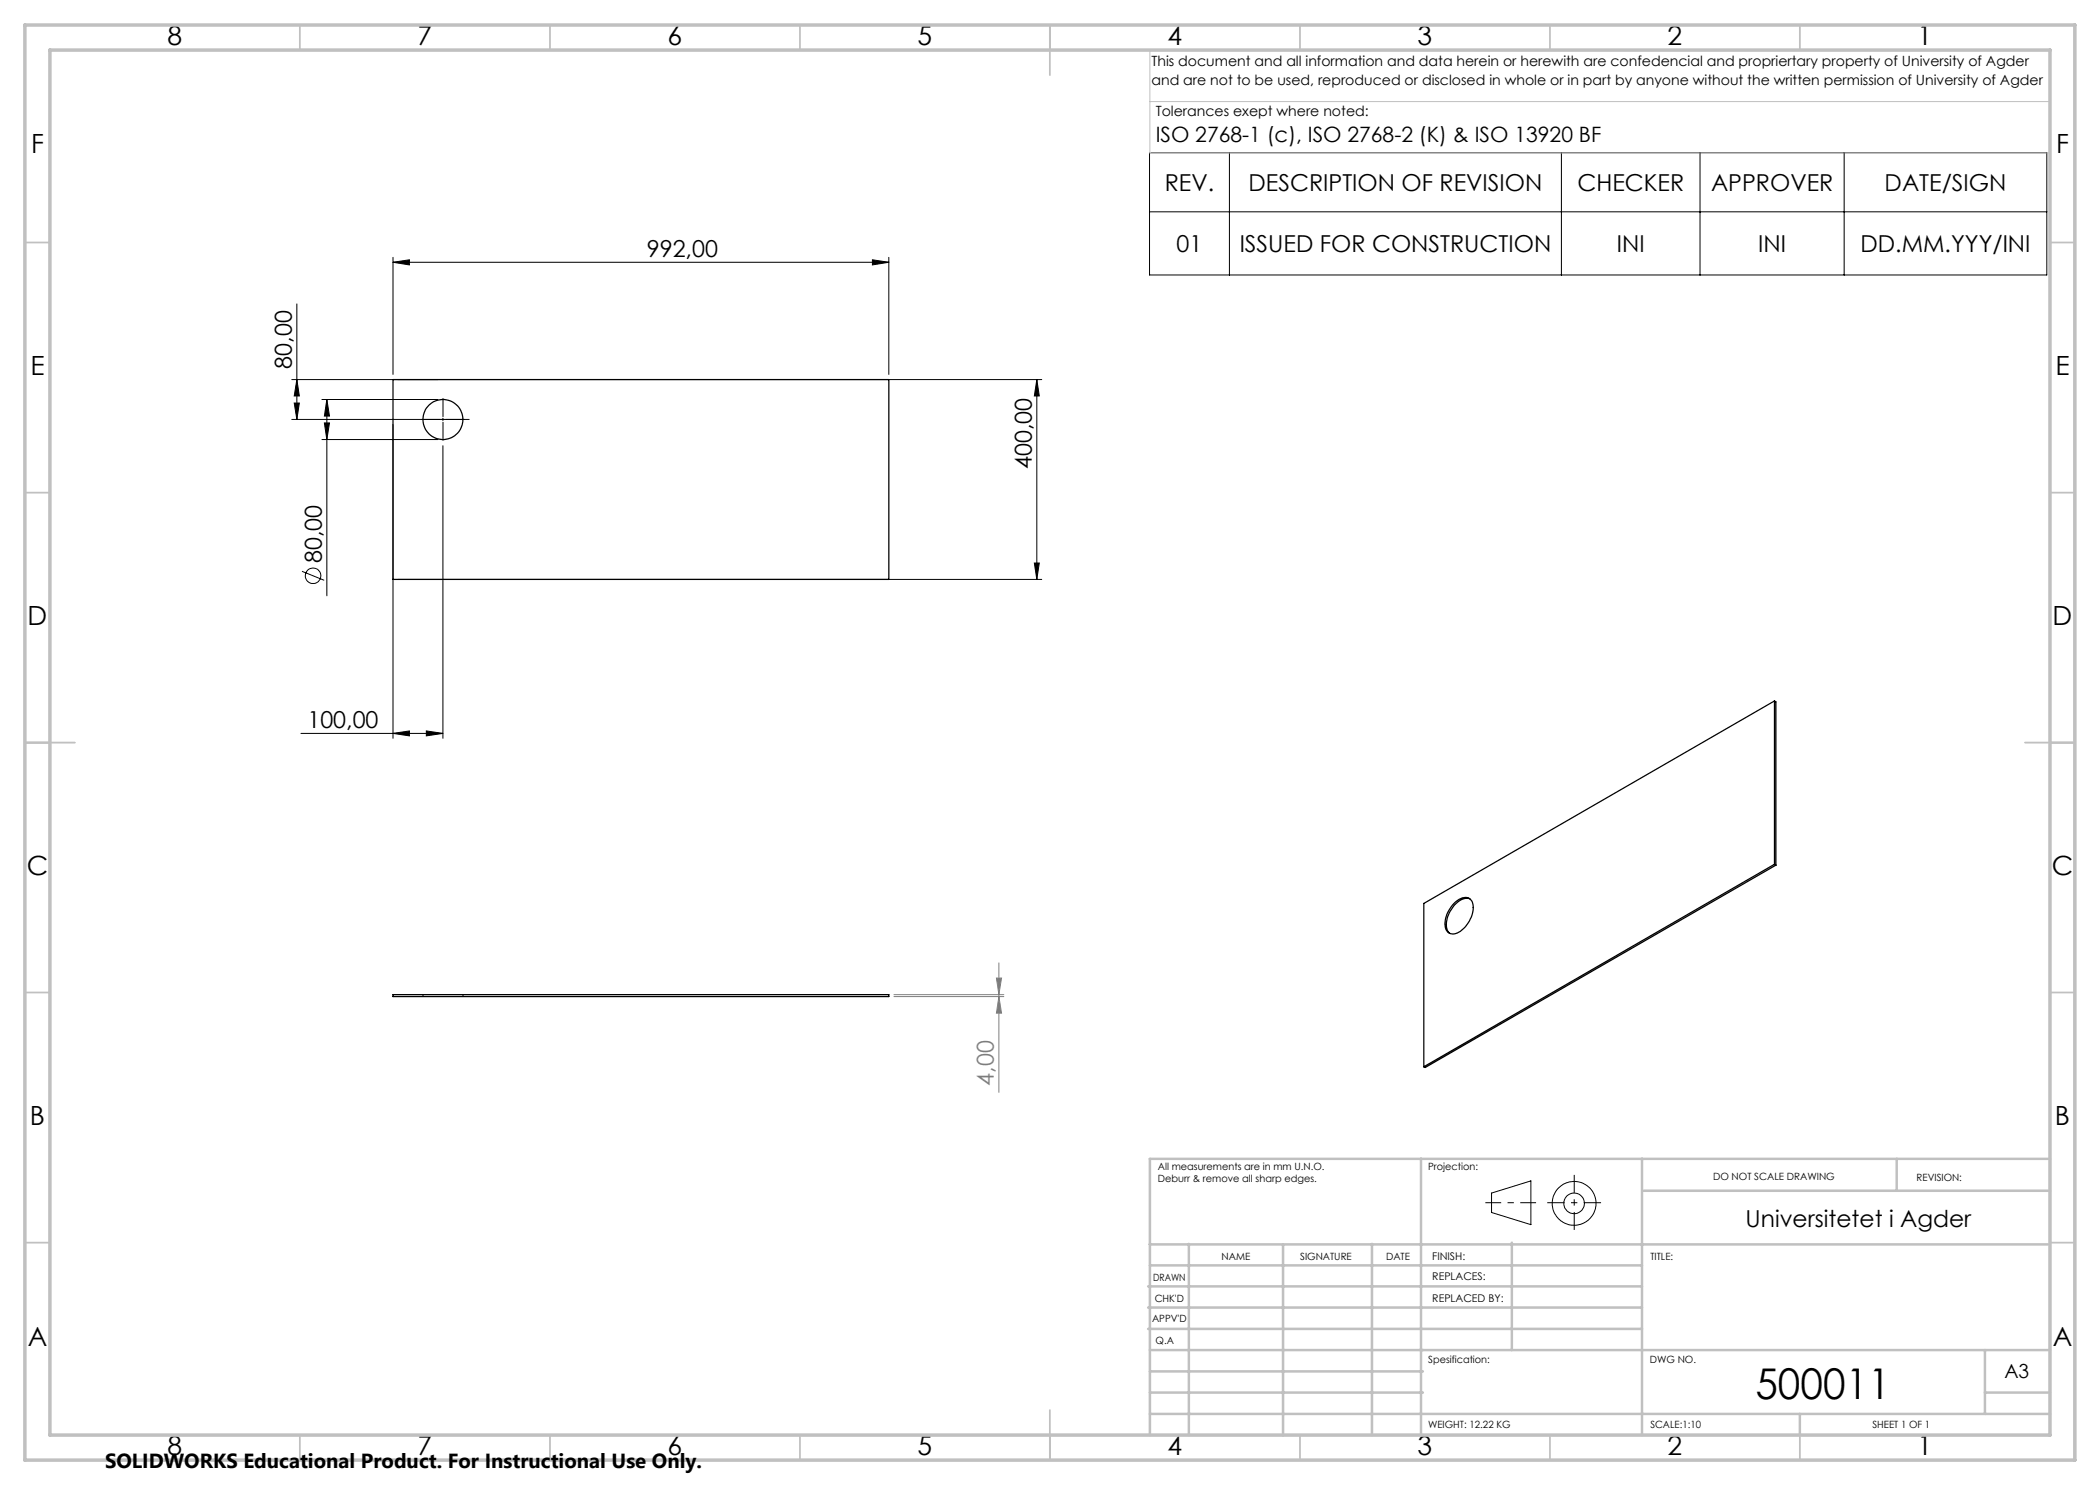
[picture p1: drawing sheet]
<svg xmlns="http://www.w3.org/2000/svg" width="420mm" height="297mm" viewBox="0 0 420 297" stroke-linecap="round" stroke-linejoin="round" font-family="sans-serif">
<g fill="none" stroke="#000" stroke-width=".25">
<path d="M78.6 75.9h99.2v40h-99.2zM354.9 140.2l.3 .2v32.6M354.9 140.2v32.7M354.9 140.2l-70.1 40.5v32.7M294 179.8a3.3 3.3 0 0 0-3.6 1.8 4.4 4.4 0 0 0-.7 4.8l.2 .3M354.9 172.9l.3 .1M354.9 172.9l-70.1 40.5M355.2 173l-70.2 40.5-.2-.1M78.6 198.9h99.2v.4h-99.2zM291 180.5a2.34 2.34 0 0 1 3-.7 3.3 3.3 0 0 1 .2 3.7 4.9 4.9 0 0 1-3.7 3.3 1.78 1.78 0 0 1-1.5-2.2 6.2 6.2 0 0 1 2-4.1z"/>
<circle cx="88.6" cy="83.9" r="4"/>
</g>
<path d="M84.6 198.9v.4M92.6 199.3v-.4" fill="none" stroke="#000" stroke-width=".2" stroke-dasharray="1.3 .6" stroke-linecap="butt"/>
<g fill="none" stroke="#000" stroke-width=".2">
<path d="M229.9 30.5h179.5v24.5h-179.5zM245.9 30.5v24.5M312.3 30.5v24.5M340 30.5v24.5M368.8 30.5v24.5M78.6 52.5l3.3-.5v1zM78.6 51.5v23.4M78.6 52.5h99.2M174.5 52l3.3 .5-3.3 .5zM177.8 51.5v23.4M229.9 42.4h179.5M59.4 75.9l.5 3.3h-1.1z"/>
<path d="M59.4 60.8v23.1M64.4 79.9h23.2M65.4 79.9l.5 3.3h-1zM65.4 79.9v39.3M207.4 75.9l.5 3.3h-1zM207.4 75.9v40M208.4 75.9h-150.1M58.3 83.9h35.5M58.8 80.6h1.1l-.5 3.3zM64.4 87.9h23.2M64.9 84.6h1l-.5 3.3zM78.6 84.9v62.8"/>
<path d="M88.6 89.1v58.6M88.6 83.6v.5M60.4 114.3l4.4 1.8M79.6 115.9h128.8M206.9 112.6h1l-.5 3.3zM60.2 146.7h28.4M78.6 146.7l3.3-.5v1zM85.3 146.2l3.3 .5-3.3 .5zM298.3 238.6l7.9-2.4v8.7l-7.9-2.4z"/>
<circle cx="62.6" cy="115.1" r="1.55"/>
<circle cx="314.8" cy="240.7" r="2.07"/>
<circle cx="314.8" cy="240.7" r="4.4"/>
</g>
<path d="M178.8 199.3h22M178.8 198.9h22M199.3 195.6h1l-.5 3.3zM199.8 199.3l.5 3.3h-1zM199.8 192.6v25.9" fill="none" stroke="#808080" stroke-width=".2"/>
<path d="M88.1 83.9h-3.8M88.6 83.4v-3.8M88.6 84.4v3.7M89.1 83.9h3.7" fill="none" stroke="#000" stroke-width=".2" stroke-dasharray="15.2 1.3 1.3 1.3" stroke-linecap="butt"/>
<path d="M297.1 240.5h10.1" fill="none" stroke="#000" stroke-width=".2" stroke-dasharray="15.2 1.3 1.3 1.3" stroke-dashoffset="12.1" stroke-linecap="butt"/>
<path d="M314.8 235v11" fill="none" stroke="#000" stroke-width=".2" stroke-dasharray="15.2 1.3 1.3 1.3" stroke-dashoffset="11.6" stroke-linecap="butt"/>
<path d="M309.5 240.5h10.7" fill="none" stroke="#000" stroke-width=".2" stroke-dasharray="15.2 1.3 1.3 1.3" stroke-dashoffset="11.8" stroke-linecap="butt"/>
<path d="M230 10v20.6h180M230.5 10h179.5v33M230 20.3h180" fill="none" stroke="#c0c0c0" stroke-width=".2"/>
<g fill="none" stroke="#c0c0c0" stroke-width=".35">
<path d="M60 5v5M110 5v5M160 5v5M210 5v10M260 5v5M310 5v5M360 5v5M5 48.5h5M410 48.5h5M5 98.5h5M410 98.5h5M5 148.5h10"/>
<path d="M405 148.5h10M5 198.5h5M410 198.5h5M5 248.5h5M410 248.5h5M60 287v5M110 287v5M160 287v5M210 282v10M260 287v5M310 287v5M360 287v5"/>
</g>
<g fill="none" stroke="#c0c0c0" stroke-width=".5">
<path d="M284.2 231.8v55.2M328.4 231.8v55.2M328.8 238.2h81.2M379.3 231.8v6.4M410 231.8h-180v55.2M229.6 257.3h98.8M230 248.9h179.6M230 253.1h98.4M237.8 248.8v38.2M256.6 248.9v38.2M274.4 248.8v38.2M302.4 248.5v21.5"/>
<path d="M229.6 265.8h98.8M229.6 261.5h98.8M230 278.5h54.6M230 274.3h54.6M230 270h180M397 278.5h13M397 270v12.8M230 282.8h180M360 282.8v4.2"/>
</g>
<path d="M5 5h410v287h-410zM10 10h400v277h-400z" fill="none" stroke="#c0c0c0" stroke-width=".7"/>
<g fill="#000">
<path d="M174.5 52l3.3 .5-3.3 .5zM78.6 52.5l3.3-.5v1zM85.3 146.2l3.3 .5-3.3 .5zM78.6 146.7l3.3-.5v1z"/>
<path d="M59.4 75.9l.5 3.3h-1.1zM58.8 80.6h1.1l-.5 3.3z"/>
<path d="M206.9 112.6h1l-.5 3.3zM207.4 75.9l.5 3.3h-1zM64.9 84.6h1l-.5 3.3zM65.4 79.9l.5 3.3h-1z"/>
</g>
<path d="M199.8 199.3l.5 3.3h-1zM199.3 195.6h1l-.5 3.3z" fill="#808080"/>
<text font-size="8.5" x="351.1" y="279.7">500011</text>
<g font-size="5.3">
<text x="33.5" y="8.9">8</text>
<text x="83.5" y="8.9">7</text>
<text x="133.5" y="8.9">6</text>
<text x="183.5" y="8.9">5</text>
<text x="233.5" y="8.9">4</text>
<text x="283.5" y="8.9">3</text>
<text x="333.5" y="8.9">2</text>
<text x="383.5" y="8.9">1</text>
<text x="6.2" y="30.7">F</text>
<text x="411.2" y="30.7">F</text>
<text x="6.1" y="74.9">E</text>
<text x="411.1" y="74.9">E</text>
<text x="5.5" y="124.9">D</text>
<text x="410.5" y="124.9">D</text>
<text x="5.3" y="174.9">C</text>
<text x="410.3" y="174.9">C</text>
<text x="6" y="224.9">B</text>
<text x="411" y="224.9">B</text>
<text x="5.5" y="269.2">A</text>
<text x="410.5" y="269.2">A</text>
<text x="33.5" y="290.9">8</text>
<text x="83.5" y="290.9">7</text>
<text x="133.5" y="290.9">6</text>
<text x="183.5" y="290.9">5</text>
<text x="233.5" y="290.9">4</text>
<text x="283.5" y="290.9">3</text>
<text x="333.5" y="290.9">2</text>
<text x="383.5" y="290.9">1</text>
</g>
<g font-size="4.7">
<text x="233" y="38.1">REV.</text>
<text x="249.7" y="38.1">DESCRIPTION OF REVISION</text>
<text x="315.5" y="38.1">CHECKER</text>
<text x="342.2" y="38.1">APPROVER</text>
<text x="376.9" y="38.1">DATE/SIGN</text>
<text x="129.4" y="51.4">992,00</text>
<text x="235.3" y="50.3">01</text>
<text x="247.9" y="50.3">ISSUED FOR CONSTRUCTION</text>
<text x="323.4" y="50.3">INI</text>
<text x="351.7" y="50.3">INI</text>
<text x="372.1" y="50.3">DD.MM.YYY/INI</text>
<text x="58.4" y="73.7" transform="rotate(-90 58.4 73.7)">80,00</text>
<text x="206.4" y="93.8" transform="rotate(-90 206.4 93.8)">400,00</text>
<text x="64.3" y="112.6" transform="rotate(-90 64.3 112.6)">80,00</text>
<text x="61.5" y="145.6">100,00</text>
<text x="349.1" y="245.3">Universitetet i Agder</text>
</g>
<text font-size="4.7" fill="#808080" x="198.8" y="217.2" transform="rotate(-90 198.8 217.2)">4,00</text>
<text font-size="4.2" x="231.1" y="28.5">ISO 2768-1 (c), ISO 2768-2 (K) &amp; ISO 13920 BF</text>
<text font-size="4.1" x="21" y="293.7">SOLIDWORKS Educational Product. For Instructional Use Only.</text>
<text font-size="3.9" x="400.9" y="275.5">A3</text>
<g font-size="2.8">
<text x="230.3" y="13.1">This document and all information and data herein or herewith are confedencial and propriertary property of University of Agder</text>
<text x="230.3" y="16.9">and are not to be used, reproduced or disclosed in whole or in part by anyone without the written permission of University of Agder</text>
<text x="231.1" y="23.1">Tolerances exept where noted:</text>
</g>
<g font-size="2.1">
<text x="286.4" y="251.9">FINISH:</text>
<text x="286.5" y="256">REPLACES:</text>
<text x="286.5" y="260.4">REPLACED BY:</text>
</g>
<g font-size="2">
<text x="231.6" y="234">All measurements are in mm U.N.O.</text>
<text x="285.6" y="234">Projection:</text>
<text x="231.6" y="236.5">Deburr &amp; remove all sharp edges.</text>
<text x="342.6" y="236">DO NOT SCALE DRAWING</text>
<text x="383.3" y="236.2">REVISION:</text>
<text x="244.3" y="252">NAME</text>
<text x="260" y="251.9">SIGNATURE</text>
<text x="277.2" y="251.9">DATE</text>
<text x="330.1" y="251.9">TITLE:</text>
<text x="230.6" y="256.1">DRAWN</text>
<text x="230.9" y="260.3">CHK'D</text>
<text x="230.4" y="264.4">APPV'D</text>
<text x="231.1" y="268.8">Q.A</text>
<text x="285.6" y="272.5">Spesification:</text>
<text x="330" y="272.5">DWG NO.</text>
<text x="285.6" y="285.5">WEIGHT: 12.22 KG</text>
<text x="330.1" y="285.6">SCALE:1:10</text>
<text x="374.5" y="285.6">SHEET 1 OF 1</text>
</g>
</svg>
